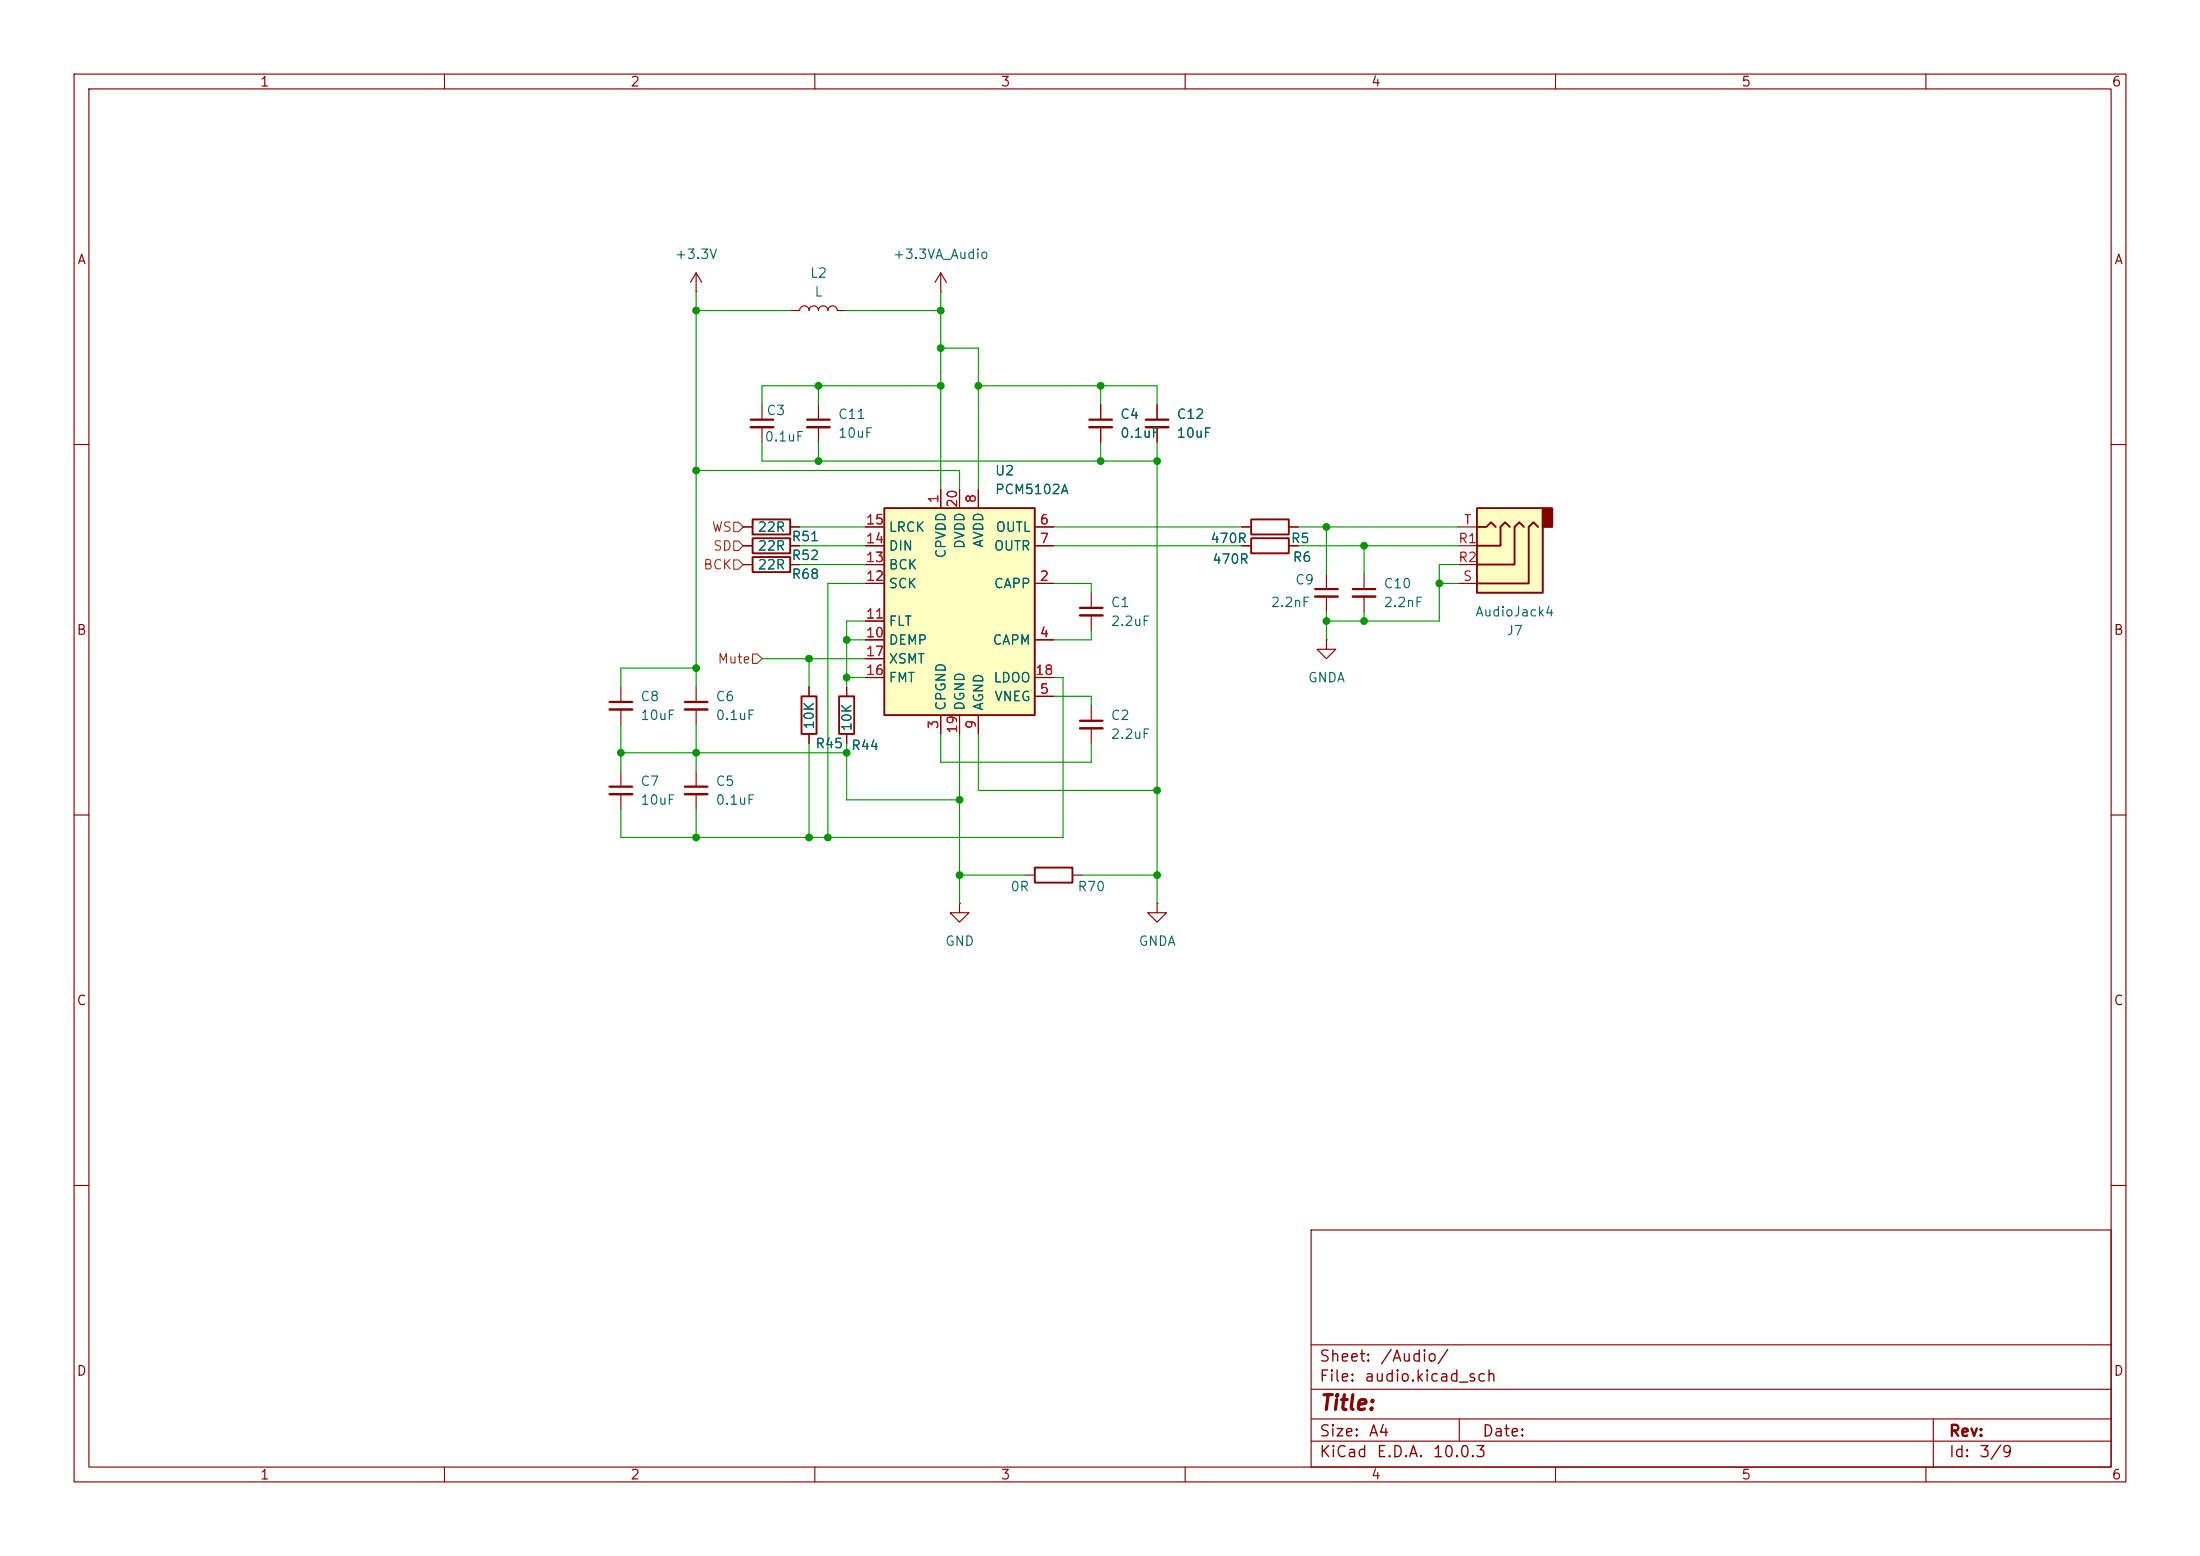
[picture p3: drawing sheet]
<svg xmlns="http://www.w3.org/2000/svg" width="297mm" height="210mm" viewBox="0 0 297 210" stroke-linecap="round" stroke-linejoin="round" font-family="sans-serif">
<g fill="none" stroke="#840000" stroke-width=".15">
<path d="M10 10h277v190h-277zM12 12h273v186h-273zM60 10v2M110 10v2M160 10v2M210 10v2M260 10v2M10 60h2M285 60h2M10 110h2M285 110h2M10 160h2"/>
<path d="M177 166h108v32h-108zM285 160h2M60 198v2M110 198v2M160 198v2M177 194.5h108M177 191.5h108M177 187.5h108M177 181.5h108M197 191.5v3M210 198v2M260 198v2"/>
<path d="M261 191.5v6.5"/>
</g>
<path d="M199.4 68.6h8.9v11.4h-8.9z" fill="#ffffc2"/>
<path d="M208.3 68.6h1.2v2.5h-1.2z" fill="#840000" stroke="#840000" stroke-width=".25"/>
<path d="M199.4 68.6h8.9v11.4h-8.9zM199.4 71.1h1.3l.6-.6 .6 .6M203.8 71.1l-.6-.6-.6 .6v2.6h-3.2M205.7 71.1l-.6-.6-.6 .6v5.1h-5.1M207.6 71.1l-.6-.6-.6 .6v7.6h-7M139.7 117.1h5.1v2h-5.1z" fill="none" stroke="#840000" stroke-width=".25"/>
<path d="M184.1 77.5v2M196.8 73.7h2.6M196.8 76.2h2.6M196.8 78.7h2.6M196.8 71.1h2.6M184.1 80.5v2.1M138.4 118.1h1.3M144.8 118.1h1.2M129.5 121.9v1.3h1.3l-1.3 1.3-1.2-1.3h1.2M129.5 121.9h.1M156.2 121.9v1.3h1.3l-1.3 1.3-1.3-1.3h1.3M156.2 121.9h.1" fill="none" stroke="#840000" stroke-width=".15"/>
<path d="M182.6 79.5h3.1" fill="none" stroke="#840000" stroke-width=".3"/>
<path d="M182.6 80.5h3.1" fill="none" stroke="#840000" stroke-width=".33"/>
<path d="M119.4 68.6h20.3v27.9h-20.3z" fill="#ffffc2"/>
<path d="M101.6 72.6h5.1v2.1h-5.1zM101.6 75.2h5.1v2h-5.1zM101.6 70.1h5.1v2h-5.1zM119.4 68.6h20.3v27.9h-20.3zM168.9 72.6h5.1v2.1h-5.1zM168.9 70.1h5.1v2h-5.1zM108.2 94h2v5.1h-2zM113.3 94h2v5.1h-2z" fill="none" stroke="#840000" stroke-width=".25"/>
<g fill="none" stroke="#840000" stroke-width=".15">
<path d="M94 39.4h.1M94 36.8l-.8 1.3M94 36.8l.7 1.3M94 36.8v2.6M127 39.4h.1M127 36.8v2.6M127 36.8l-.8 1.3M127 36.8l.8 1.3M102.9 54.6v2M102.9 57.7v2M106.7 41.9h1.2a.64 .64 0 0 1 .7-.6 .64 .64 0 0 1 .6 .6 .64 .64 0 0 1 .7-.6 .64 .64 0 0 1 .6 .6 .64 .64 0 0 1 .6-.6 .64 .64 0 0 1 .7 .6 .64 .64 0 0 1 .6-.6 .64 .64 0 0 1 .6 .6h1.3M110.5 54.6v2"/>
<path d="M110.5 57.7v2M148.6 54.6v2M148.6 57.7v2M156.2 54.6v2M156.2 57.7v2M100.3 71.1h1.3M100.3 73.7h1.3M100.3 76.2h1.3M106.7 71.1h1.2M106.7 73.7h1.2M106.7 76.2h1.2M116.8 78.7h2.6"/>
<path d="M116.8 71.1h2.6M116.8 73.7h2.6M116.8 76.2h2.6M127 66v2.6M129.5 66v2.6M132.1 66v2.6M139.7 78.7h2.5M139.7 71.1h2.5M139.7 73.7h2.5M167.6 71.1h1.3M167.6 73.7h1.3M174 71.1h1.3"/>
<path d="M174 73.7h1.3M179.1 77.5v2M83.8 92.7v2M83.8 95.8v2M94 92.7v2M94 95.8v2M109.2 92.7v1.3M109.2 99.1v1.2M114.3 92.7v1.3M114.3 99.1v1.2M116.8 86.4h2.6M116.8 83.8h2.6"/>
<path d="M116.8 91.4h2.6M116.8 88.9h2.6M127 96.5v2.6M129.5 96.5v2.6M132.1 96.5v2.6M139.7 86.4h2.5M139.7 94h2.5M139.7 91.4h2.5M147.3 80v2M147.3 83.1v2M147.3 95.3v2M147.3 98.3v2"/>
<path d="M179.1 86.4v1.2h1.2l-1.2 1.3-1.3-1.3h1.3M179.1 86.4h.1M179.1 80.5v2.1M83.8 104.1v2.1M83.8 107.2v2M94 104.1v2.1M94 107.2v2"/>
</g>
<path d="M101.3 56.6h3.1M109 56.6h3M147.1 56.6h3M154.7 56.6h3M177.5 79.5h3.1M82.3 94.7h3M92.5 94.7h3M145.8 82h3M145.8 97.3h3M82.3 106.2h3M92.5 106.2h3" fill="none" stroke="#840000" stroke-width=".3"/>
<path d="M101.3 57.7h3.1M109 57.7h3M147.1 57.7h3M154.7 57.7h3M82.3 95.8h3M92.5 95.8h3M145.8 83.1h3M145.8 98.3h3M177.5 80.5h3.1M82.3 107.2h3M92.5 107.2h3" fill="none" stroke="#840000" stroke-width=".33"/>
<path d="M99.1 73h.6l.6 .7-.6 .6h-.6zM99.1 70.5h.6l.6 .6-.6 .7h-.6zM99.1 75.6h.6l.6 .6-.6 .6h-.6zM101.6 88.3h.6l.7 .6-.7 .6h-.6z" fill="none" stroke="#725600" stroke-width=".15"/>
<g fill="none" stroke="#009600" stroke-width=".15">
<path d="M94 39.4v53.3M127 39.4v26.6M94 41.9h12.7M102.9 59.7v2.5h53.3M110.5 52.1v2.5M110.5 59.7v2.5M114.3 41.9h12.7M127 52.1h-24.1v2.5M127 47h5.1v19M132.1 52.1h24.1v2.5M148.6 52.1v2.5M148.6 59.7v2.5"/>
<path d="M156.2 59.7v62.2M94 63.5h35.5v2.5M107.9 73.7h8.9M107.9 71.1h8.9M107.9 76.2h8.9M116.8 78.7h-5v34.3M142.2 73.7h25.4M142.2 71.1h25.4M142.2 78.7h5.1v1.3M175.3 73.7h21.5M175.3 71.1h21.5M179.1 71.1v6.4"/>
<path d="M184.1 73.7v3.8M194.3 78.7h2.5M196.8 76.2h-2.5v7.6h-15.2M83.8 97.8v6.3M94 90.2h-10.2v2.5M94 97.8v6.3M102.9 88.9h13.9M109.2 88.9v3.8M114.3 91.4h2.5M114.3 86.4h2.5M116.8 83.8h-2.5v8.9M127 99.1v3.8h20.3v-2.6"/>
<path d="M129.5 99.1v22.8M132.1 99.1v7.6h24.1M142.2 91.4h1.3v21.6h-59.7v-3.8M142.2 94h5.1v1.3M147.3 85.1v1.3h-5.1M179.1 82.6v3.8M184.1 82.6v1.2M83.8 101.6h30.5M94 109.2v3.8M109.2 100.3v12.7M114.3 100.3v7.7h15.2M129.5 118.1h8.9"/>
<path d="M146 118.1h10.2"/>
</g>
<g fill="#009600" stroke="#009600" stroke-width=".14">
<circle cx="148.6" cy="62.2" r=".46"/>
<circle cx="127" cy="52.1" r=".46"/>
<circle cx="132.1" cy="52.1" r=".46"/>
<circle cx="148.6" cy="52.1" r=".46"/>
<circle cx="156.2" cy="62.2" r=".46"/>
<circle cx="156.2" cy="106.7" r=".46"/>
<circle cx="156.2" cy="118.1" r=".46"/>
<circle cx="129.5" cy="118.1" r=".46"/>
<circle cx="94" cy="41.9" r=".46"/>
<circle cx="94" cy="63.5" r=".46"/>
<circle cx="110.5" cy="52.1" r=".46"/>
<circle cx="127" cy="41.9" r=".46"/>
<circle cx="127" cy="47" r=".46"/>
<circle cx="94" cy="90.2" r=".46"/>
<circle cx="94" cy="113" r=".46"/>
<circle cx="109.2" cy="113" r=".46"/>
<circle cx="94" cy="101.6" r=".46"/>
<circle cx="111.8" cy="113" r=".46"/>
<circle cx="109.2" cy="88.9" r=".46"/>
<circle cx="114.3" cy="91.4" r=".46"/>
<circle cx="83.8" cy="101.6" r=".46"/>
<circle cx="114.3" cy="101.6" r=".46"/>
<circle cx="129.5" cy="108" r=".46"/>
<circle cx="179.1" cy="71.1" r=".46"/>
<circle cx="184.1" cy="73.7" r=".46"/>
<circle cx="194.3" cy="78.7" r=".46"/>
<circle cx="184.1" cy="83.8" r=".46"/>
<circle cx="179.1" cy="83.8" r=".46"/>
<circle cx="114.3" cy="86.4" r=".46"/>
<circle cx="110.5" cy="62.2" r=".46"/>
</g>
<text font-size="2" fill="#840000" x="178" y="190.8">Title:</text>
<g font-size="1.5" fill="#840000">
<text x="178" y="184.2">Sheet:</text>
<text x="186.2" y="184.2">/Audio/</text>
<text x="178" y="186.9">File:</text>
<text x="184.1" y="186.9">audio.kicad_sch</text>
<text x="178" y="197.1">KiCad</text>
<text x="178" y="194.3">Size:</text>
<text x="184.7" y="194.3">A4</text>
<text x="185.7" y="197.1">E.D.A.</text>
<text x="193.3" y="197.1">10.0.3</text>
<text x="200" y="194.3">Date:</text>
<text x="263" y="194.3">Rev:</text>
<text x="263" y="197.1">Id:</text>
<text x="267.1" y="197.1">3/9</text>
</g>
<g font-size="1.3" fill="#840000">
<text x="35" y="12">1</text>
<text x="85" y="12">2</text>
<text x="135" y="12">3</text>
<text x="185" y="12">4</text>
<text x="235" y="12">5</text>
<text x="285" y="12">6</text>
<text x="10.3" y="36">A</text>
<text x="285.3" y="36">A</text>
<text x="10.3" y="86">B</text>
<text x="285.3" y="86">B</text>
<text x="10.3" y="136">C</text>
<text x="285.3" y="136">C</text>
<text x="10.3" y="186">D</text>
<text x="285.3" y="186">D</text>
<text x="35" y="200">1</text>
<text x="85" y="200">2</text>
<text x="135" y="200">3</text>
<text x="185" y="200">4</text>
<text x="235" y="200">5</text>
<text x="285" y="200">6</text>
</g>
<g font-size="1.3" fill="#006464">
<text x="91" y="35.3">+3.3V</text>
<text x="120.5" y="35.3">+3.3VA_Audio</text>
<text x="109.3" y="37.8">L2</text>
<text x="109.9" y="40.3">L</text>
<text x="103.1" y="59.9">0.1uF</text>
<text x="103.4" y="56.3">C3</text>
<text x="113" y="56.9">C11</text>
<text x="113" y="59.4">10uF</text>
<text x="151.1" y="56.9">C4</text>
<text x="151.1" y="59.4">0.1uF</text>
<text x="158.8" y="56.9">C12</text>
<text x="158.8" y="59.4">10uF</text>
<text x="134.2" y="64.5">U2</text>
<text x="134.2" y="67">PCM5102A</text>
<text x="102.2" y="74.6">22R</text>
<text x="102.2" y="77.2">22R</text>
<text x="102.2" y="72.1">22R</text>
<text x="106.8" y="75.9">R52</text>
<text x="106.8" y="73.4">R51</text>
<text x="119.9" y="77.2">BCK</text>
<text x="119.9" y="74.6">DIN</text>
<text x="119.9" y="72.1">LRCK</text>
<text x="128" y="75.5" transform="rotate(-90 128 75.5)">CPVDD</text>
<text x="130.5" y="74.2" transform="rotate(-90 130.5 74.2)">DVDD</text>
<text x="133.1" y="74" transform="rotate(-90 133.1 74)">AVDD</text>
<text x="134.1" y="74.6">OUTR</text>
<text x="134.3" y="72.1">OUTL</text>
<text x="163.3" y="73.6">470R</text>
<text x="163.6" y="76.4">470R</text>
<text x="174.2" y="73.6">R5</text>
<text x="174.4" y="76.2">R6</text>
<text x="106.8" y="78.4">R68</text>
<text x="119.9" y="79.7">SCK</text>
<text x="134.1" y="79.7">CAPP</text>
<text x="149.9" y="82.3">C1</text>
<text x="171.5" y="82.3">2.2nF</text>
<text x="174.8" y="79.2">C9</text>
<text x="186.7" y="79.7">C10</text>
<text x="186.7" y="82.3">2.2nF</text>
<text x="199.1" y="83.5">AudioJack4</text>
<text x="119.9" y="87.3">DEMP</text>
<text x="119.9" y="84.8">FLT</text>
<text x="119.9" y="89.9">XSMT</text>
<text x="133.9" y="87.3">CAPM</text>
<text x="149.9" y="84.8">2.2uF</text>
<text x="203.3" y="86.1">J7</text>
<text x="86.4" y="95">C8</text>
<text x="96.5" y="95">C6</text>
<text x="119.9" y="92.4">FMT</text>
<text x="134" y="92.4">LDOO</text>
<text x="134.2" y="95">VNEG</text>
<text x="176.5" y="92.4">GNDA</text>
<text x="86.4" y="97.5">10uF</text>
<text x="96.5" y="97.5">0.1uF</text>
<text x="110" y="101.3">R45</text>
<text x="110.2" y="98.5" transform="rotate(-90 110.2 98.5)">10K</text>
<text x="114.8" y="101.6">R44</text>
<text x="115.3" y="98.8" transform="rotate(-90 115.3 98.8)">10K</text>
<text x="128" y="96" transform="rotate(-90 128 96)">CPGND</text>
<text x="130.5" y="96" transform="rotate(-90 130.5 96)">DGND</text>
<text x="133.1" y="96" transform="rotate(-90 133.1 96)">AGND</text>
<text x="149.9" y="97.5">C2</text>
<text x="149.9" y="100">2.2uF</text>
<text x="86.4" y="106.4">C7</text>
<text x="96.5" y="106.4">C5</text>
<text x="86.4" y="108.9">10uF</text>
<text x="96.5" y="108.9">0.1uF</text>
<text x="136.3" y="120.6">0R</text>
<text x="145.4" y="120.6">R70</text>
<text x="127.5" y="128">GND</text>
<text x="153.6" y="128">GNDA</text>
</g>
<g font-size="1.3" fill="#a90000">
<text x="116.8" y="71.1">15</text>
<text x="127" y="68" transform="rotate(-90 127 68)">1</text>
<text x="129.5" y="68.6" transform="rotate(-90 129.5 68.6)">20</text>
<text x="132.1" y="68" transform="rotate(-90 132.1 68)">8</text>
<text x="140.3" y="71.1">6</text>
<text x="197.5" y="71.1">T</text>
<text x="116.8" y="76.2">13</text>
<text x="116.8" y="73.6">14</text>
<text x="140.3" y="73.6">7</text>
<text x="196.8" y="73.6">R1</text>
<text x="196.8" y="76.2">R2</text>
<text x="116.8" y="83.8">11</text>
<text x="116.8" y="78.7">12</text>
<text x="140.3" y="78.7">2</text>
<text x="197.4" y="78.7">S</text>
<text x="116.8" y="86.3">10</text>
<text x="116.8" y="88.9">17</text>
<text x="140.3" y="86.3">4</text>
<text x="116.8" y="91.4">16</text>
<text x="139.7" y="91.4">18</text>
<text x="140.3" y="94">5</text>
<text x="127" y="98.5" transform="rotate(-90 127 98.5)">3</text>
<text x="129.5" y="99.1" transform="rotate(-90 129.5 99.1)">19</text>
<text x="132.1" y="98.5" transform="rotate(-90 132.1 98.5)">9</text>
</g>
<g font-size="1.3" fill="#725600">
<text x="94.9" y="77.2">BCK</text>
<text x="96" y="72.1">WS</text>
<text x="96.2" y="74.6">SD</text>
<text x="96.8" y="89.9">Mute</text>
</g>
</svg>
